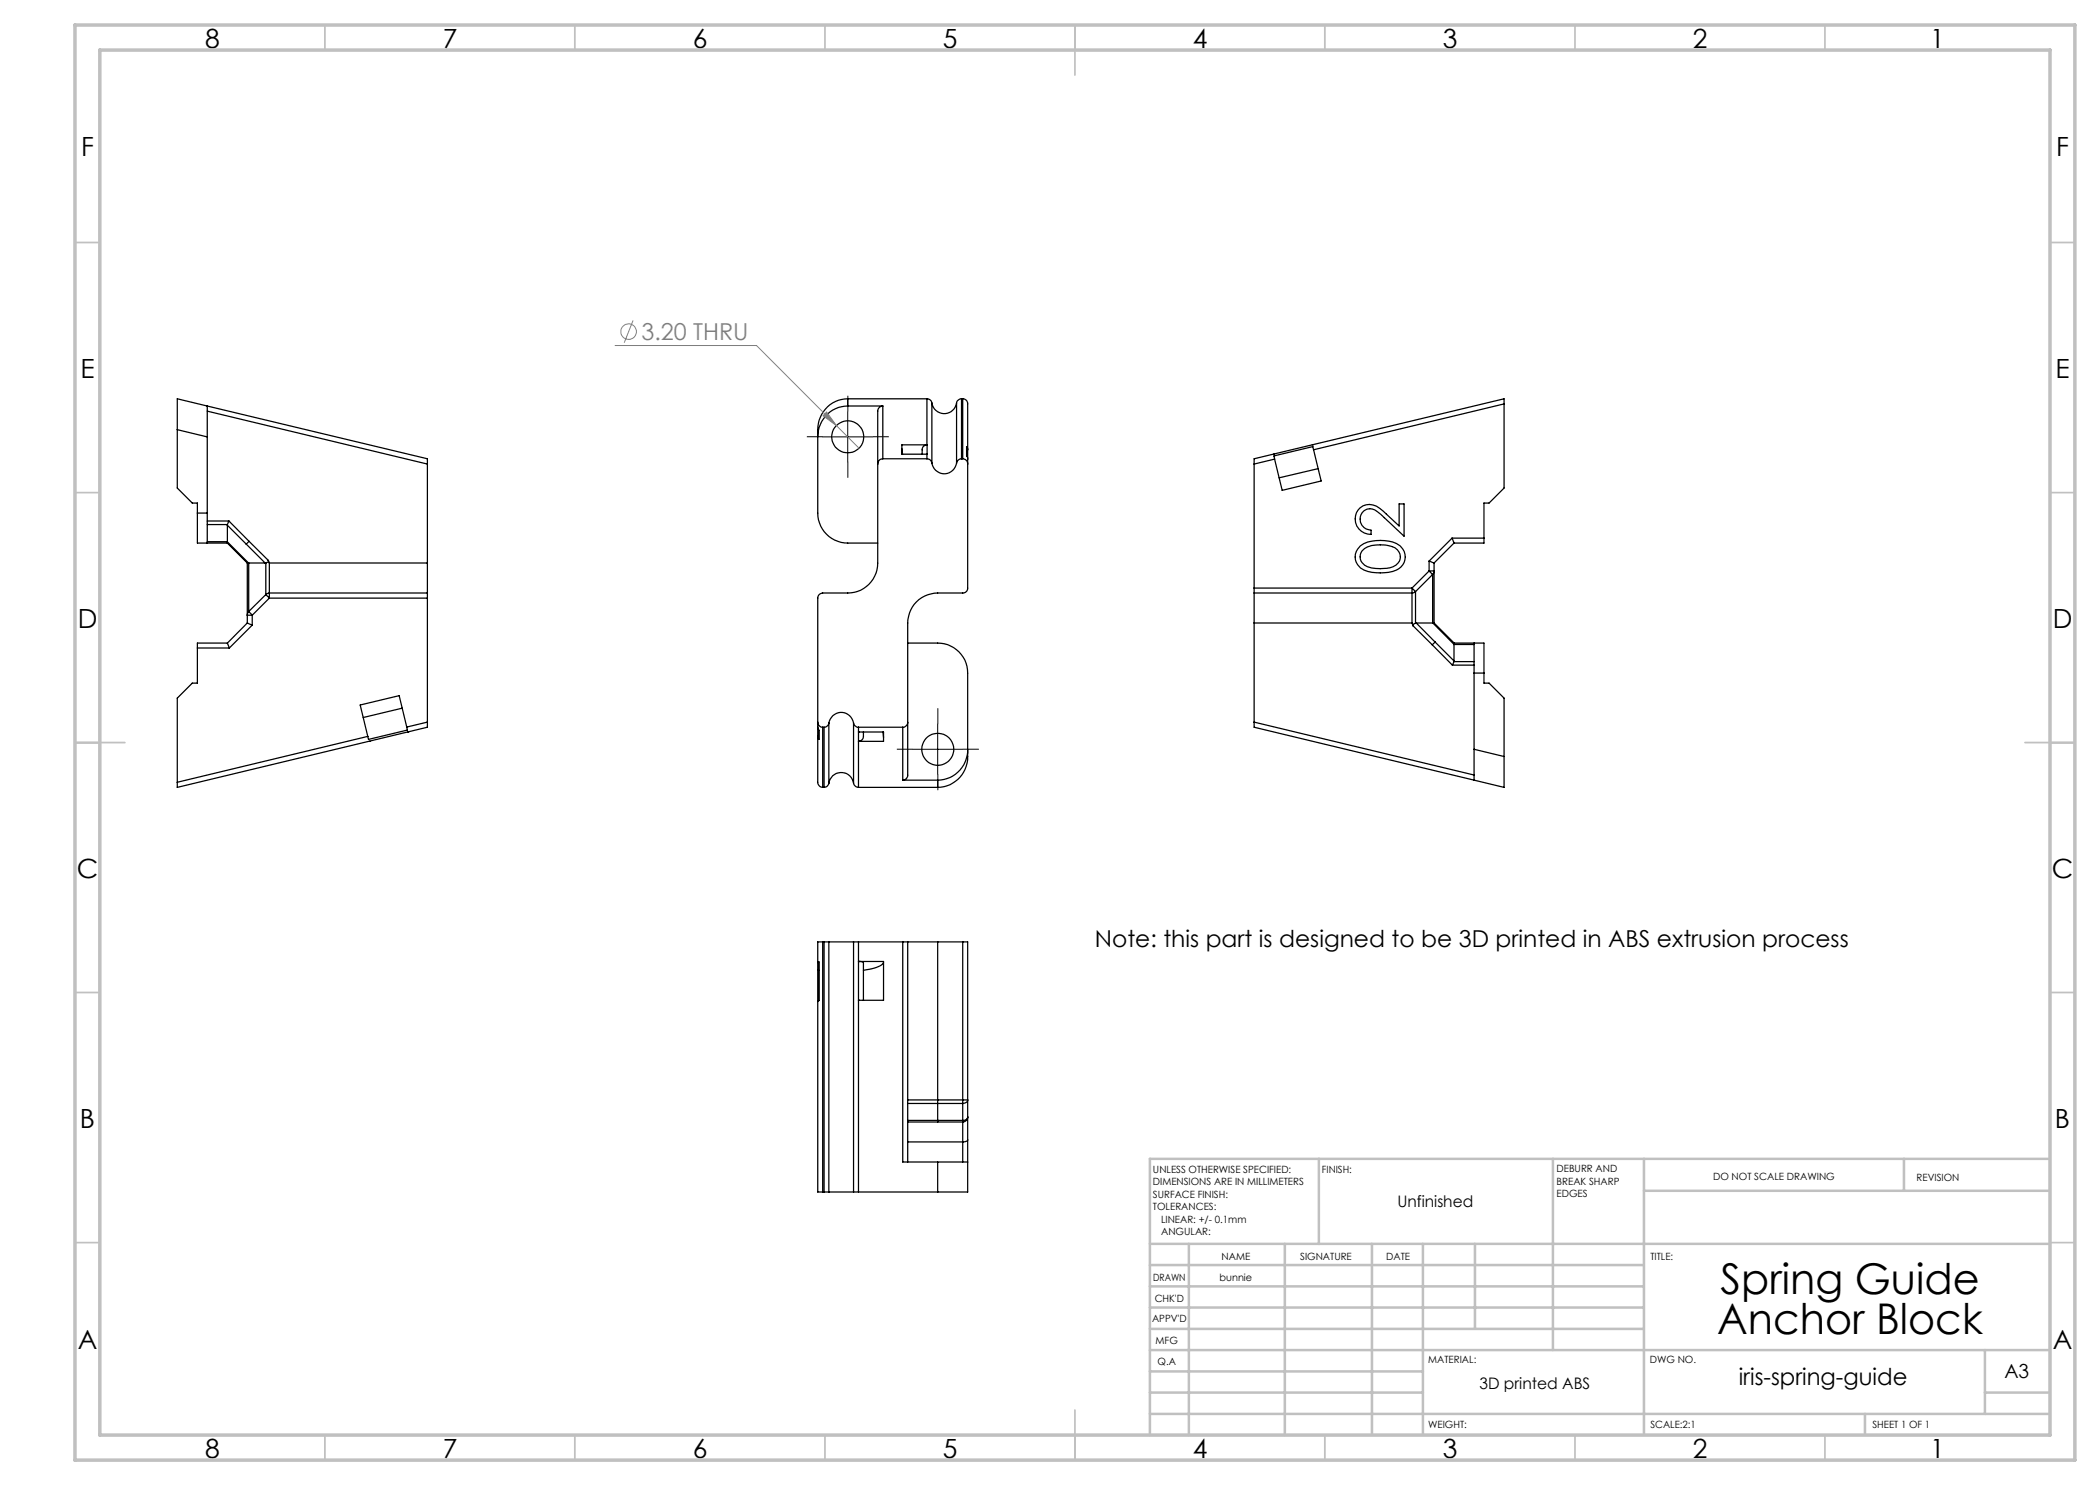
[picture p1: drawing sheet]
<svg xmlns="http://www.w3.org/2000/svg" width="420mm" height="297mm" viewBox="0 0 420 297" stroke-linecap="round" stroke-linejoin="round" font-family="sans-serif">
<g fill="none" stroke="#000" stroke-width=".25">
<path d="M169.5 79.8a6.1 6.1 0 0 0-6 6.1v16.7a6 6 0 0 0 6 6h6M169.5 79.8v1.4M169.5 79.8h15.9M185.4 79.8a.97 .97 0 0 1 1 .8M185.4 79.8v12M192.3 79.8a1.05 1.05 0 0 0-1 .8M192.3 79.8h.2M192.3 79.8v12M192.5 79.8a.97 .97 0 0 1 1 1v36.8a.96 .96 0 0 1-1 1h-5a6 6 0 0 0-6 6v30.4a.96 .96 0 0 1-.9 1M192.5 79.8v12M35.5 85.9v-6.1l50 12v1M35.5 85.9v11.7l3 3h1v2"/>
<path d="M35.5 85.9l6 1.5M41.5 81.2v6.2M41.5 87.4v15.2M41.5 82.2l44 10.6M85.5 92.8v19.8M169.5 81.2a6.1 6.1 0 0 0-6 6.2M169.5 81.2h7.1M176.6 81.2a1.02 1.02 0 0 0-1.1 1v30.4a6 6 0 0 1-6 6h-5a1.02 1.02 0 0 0-1 1v36.9a1.08 1.08 0 0 0 1 1M176.6 91.8a1.02 1.02 0 0 0-1.1 1M176.6 91.8h8.8M176.6 81.2v10.6M180.4 89.7l.1 1.1"/>
<path d="M184.4 90.8v-.8a.95 .95 0 0 1 1-1h-5v1.8h5M185.4 91.8a.97 .97 0 0 1 1 .8M185.4 90.8h.1M186.4 92.6a2.5 2.5 0 0 0 2.4 2.2 2.5 2.5 0 0 0 2.5-2.2M186.4 80.6a2.5 2.5 0 0 0 2.4 2.1 2.5 2.5 0 0 0 2.5-2.1M186.4 80.6v12M191.3 80.6v12M192.3 91.8a1.04 1.04 0 0 0-1 .8M192.3 91.8h.2M192.5 91.8a1.03 1.03 0 0 1 1 1M193.5 90l-.2-.7v1.9l.2 .6M250.8 92.8v24.8"/>
<path d="M254.7 90.8h.1M254.9 91.8l-4.1 1M262.5 89h.1M262.7 90l-.1-.7-7.8 1.9 .1 .6M262.7 90l1.5 6.2-7.8 1.9-1.5-6.3M263.6 93.7l-7.8 1.9M300.8 80.8v-1l-50 12v1M300.8 80.8v16.8l-3 3h-1v7M300.8 80.8l-38.1 9.2M39.5 102.6v6h6M39.5 102.6h2M41.5 102.6v6"/>
<path d="M41.5 104.2h4.3M41.5 104.9h4M41.5 108.3h4M45.5 104.9v.2M45.5 108.3v.1M45.5 108.4v.2M45.5 105.1l7.5 7.5M45.5 105.1v3.2M45.5 108.4l4.2 4.2M45.5 108.6l4 4M45.8 104.2l-.3 .7M45.8 104.2l4 4.1"/>
<path d="M49.5 112.6h.2M49.5 112.6v10.4M49.7 112.6h3.5M49.7 112.6v9.7M49.8 108.3l-.6 .5M49.8 108.3l3.9 3.8M53.2 118.9l.7 .7M53.2 112.6v6.3M53.2 118.9l-3.5 3.4M53.7 112.1l.2 .5M53.7 112.1v.2l-.5 .3M53.9 118.6l-.7 .3"/>
<path d="M53.9 118.6v1M53.9 112.6v6M53.9 118.6h31.6M53.9 119.6l-3.5 3.4M53.9 119.6h31.6M53.9 112.6h31.6M85.5 118.6v1M85.5 112.6v6M85.5 119.6v24.8M250.8 117.6v1M250.8 118.6v6M250.8 118.6h31.6"/>
<path d="M250.8 117.6h31.6M272 101.6a3 3 0 0 1 3.9 .1l3.9 3.5v-4.4h1v6.4l-3.9-3.7a4.9 4.9 0 0 0-3-1.8 2.16 2.16 0 0 0-1.9 2.3 2.16 2.16 0 0 0 2.2 2v.9a3.1 3.1 0 0 1-2.9-1.9 3.1 3.1 0 0 1 .7-3.4zM272.1 109.2a7.8 7.8 0 0 1 7.9 0 2.94 2.94 0 0 1 .9 3 2.94 2.94 0 0 1-2.4 2.1 8.9 8.9 0 0 1-6.4-.7 2.86 2.86 0 0 1 0-4.4zM272.5 110.1a5.4 5.4 0 0 1 4.6-1.1 3.6 3.6 0 0 1 2.7 1.4 2.15 2.15 0 0 1-1.8 3.2l-1.3 .1a5 5 0 0 1-4.2-1.1 1.96 1.96 0 0 1 0-2.5zM282.4 117.6l.7 .7M282.4 117.6v1M282.4 118.6v6M283.1 118.3l-.7 .3M283.1 118.3v6.3M285.8 112.2l1 .4M285.8 114.2l.7 .7M285.8 114.2h1"/>
<path d="M285.8 112.2v2M285.8 114.2l-3.4 3.4M286.5 114.9v9.7M286.5 114.9l-3.4 3.4M286.8 114.2l-.3 .7M286.8 114.2v10.4M286.8 112.6v1.6M290.4 107.6l.4 1M290.4 107.6h6.4M290.4 107.6l-4.6 4.6M290.8 108.6l-4 4M296.8 107.6v1h-6"/>
<path d="M39.5 129.6v7h-1l-3 3v16.9M39.5 129.6h6.4M45.5 128.6l.4 1M45.5 128.6h-6v1M49.5 124.6l.9 .4M49.5 123h.9M49.5 124.6l-4 4M49.5 123v1.6M49.7 122.3l-.2 .7M49.7 122.3l.7 .7M50.4 125l-4.5 4.6M50.4 123v2"/>
<path d="M181.5 128.6h6a6 6 0 0 1 6 6v16.7a6.1 6.1 0 0 1-6 6.2M250.8 124.6v19.8M250.8 124.6h31.6M282.4 124.6l.2 .6M282.6 125.2l3.9 3.8M283.1 124.6l-.5 .4v.2M283.2 124.6h-.1M283.2 124.6h3.4M283.2 124.6l3.8 3.8M286.5 129l4 4M286.6 124.6h.2M286.6 124.6l4.2 4.3"/>
<path d="M286.8 124.6l4 4v.3M287 128.4l-.5 .6M287 128.4l3.8 3.8M290.5 133h4.3M290.8 128.6h6v6M290.8 132.3l-.3 .7M290.8 132.2v.1M290.8 128.9h.1M290.8 132.3h4M290.8 128.9v3.3M290.8 128.9h4M294.8 128.6v6"/>
<path d="M294.8 134.6v15.3M294.8 134.6h2M296.8 134.6v2h1l3 3v11.7M73.6 147.3l-38.1 9.2M73.8 148.3h.1M80.4 141.6l-7.8 1.9M81.4 145.4l.1 .6-7.8 1.9-.1-.6M81.4 145.4l-1.6-6.3-7.8 1.9 1.6 6.3M81.6 146.4h.1M85.5 144.4v1l-50 12.1v-1M85.5 144.4l-4.1 1M163.5 145.4l.3 .6v1.9l-.3-.6"/>
<path d="M163.5 144.4a1.02 1.02 0 0 0 1 1M164.5 145.4h.3M164.5 157.5h.3M164.5 145.4v12.1M164.8 145.4v12.1M165.8 144.6a2.5 2.5 0 0 1 2.4-2.1 2.5 2.5 0 0 1 2.5 2.1M165.8 144.6a.97 .97 0 0 1-1 .8M165.8 156.6a2.5 2.5 0 0 1 2.4-2.1 2.5 2.5 0 0 1 2.5 2.1M165.8 156.6a.97 .97 0 0 1-1 .9M165.8 144.6v12M170.7 144.6a1.05 1.05 0 0 0 1 .8M170.7 156.6a1.05 1.05 0 0 0 1 .9"/>
<path d="M170.7 144.6v12M171.7 146.4h.1M171.7 148.3h.1M171.7 146.4h5v1.9h-5M171.7 145.4v12.1M171.7 145.4h8.9M171.7 157.5h15.8M172.7 146.4v.9a1.02 1.02 0 0 1-1 1M176.6 146.4l.1 1.1M180.6 145.4v10.6M180.6 156h6.9M181.5 144.4a.96 .96 0 0 1-.9 1"/>
<path d="M187.5 156v1.5M193.5 149.9a6.1 6.1 0 0 1-6 6.1M250.8 144.4v1l50 12.1v-6.2M250.8 144.4l44 10.6M294.8 149.9v6.1M294.8 149.9l6 1.4M163.5 192.5l.3-.1v7.7l-.3 .2M163.5 194l.3 .1M164.5 188.4h-1v50h1M164.5 188.4v50M164.5 188.4h.3M164.8 188.4h1"/>
<path d="M164.8 188.4v50M165.8 188.4h4.9M165.8 188.4v50M170.7 188.4h1M170.7 188.4v50M171.7 192.3h.1M171.7 192.3l1 .2v7.6M171.7 192.3h5v7.8h-5M171.7 188.4v50M171.7 188.4h8.9M176.7 192.5a3.2 3.2 0 0 1-2.4 1.3l-1.6 .3M180.6 188.4h.9"/>
<path d="M180.6 188.4v44h6.9M181.5 188.4h6M181.5 188.4v44M187.5 188.4v31.6M187.5 188.4h5M192.5 188.4h1v50h-6M192.5 188.4v31.6M171.7 200.1h.1M181.5 220h6M187.5 220v.7M187.5 220h5M192.5 220h1a.59 .59 0 0 1-.7 .7h-.3"/>
<path d="M192.5 220v.7M164.5 238.4h.3M164.8 238.4h1M165.8 238.4h4.9M170.7 238.4h1M171.7 238.4h15.8M181.5 224.4h6M181.5 220.7h6M181.5 224.1h6M187.5 232.4h6M187.5 224.1v.3M187.5 220.7v3.4"/>
<path d="M187.5 232.4v6M187.5 220.7h5M187.5 224.1h5M187.5 224.4h5M192.5 224.1a.82 .82 0 0 0 1-.7 1.02 1.02 0 0 1-1 1M192.5 224.1v.3M192.5 220.7v3.4M192.5 224.4v8M193.5 228a.79 .79 0 0 1-1 .4h-11"/>
<circle cx="169.6" cy="87.4" r="3.2"/>
<circle cx="187.5" cy="149.9" r="3.2"/>
</g>
<g fill="none" stroke="#808080" stroke-width=".2">
<path d="M123 69.1h28.3l16 16M126.6 64.1l-1.8 4.4M165.3 82.4l2 2.7-2.7-2zM167.3 85.1l4.5 4.5"/>
<circle cx="125.7" cy="66.3" r="1.56"/>
</g>
<path d="M164.6 87.4h-3.2M169.6 82.4v-3.2M169.6 92.4v3.2M174.6 87.4h3.2M182.6 149.8h-3.2M187.6 144.8v-3.2M187.6 154.8v3.2M192.6 149.8h3.2" fill="none" stroke="#000" stroke-width=".2" stroke-dasharray="15.2 1.3 1.3 1.3" stroke-linecap="butt"/>
<path d="M164.5 87.4h10.1M169.5 82.4v10M182.6 149.9h9.9M187.5 144.8v10.1" fill="none" stroke="#000" stroke-width=".2"/>
<g fill="none" stroke="#c0c0c0" stroke-width=".35">
<path d="M65 5v5M115 5v5M165 5v5M215 5v10M265 5v5M315 5v5M365 5v5M15 48.5h5M410 48.5h5M15 98.5h5M410 98.5h5M15 148.5h10"/>
<path d="M405 148.5h10M15 198.5h5M410 198.5h5M15 248.5h5M410 248.5h5M65 287v5M115 287v5M165 287v5M215 282v10M265 287v5M315 287v5M365 287v5"/>
</g>
<g fill="none" stroke="#c0c0c0" stroke-width=".5">
<path d="M263.8 231.8v17M310.6 231.8v38.2M328.8 231.8v55.2M328.8 238.2h81.2M380.8 231.8v6.4M410 231.8h-180v55.2M230 248.8h180M230 257.3h98.8M230 253h98.8M237.8 248.8v38.2M257 248.8v38.2M274.4 248.8v38.2"/>
<path d="M284.6 248.8v38.2M295 248.8v17M230 265.8h98.8M230 261.5h98.8M230 278.5h54.6M230 274.3h54.6M230 270h180M397 278.5h13M397 270v12.8M230 282.8h180M373 282.8v4.2"/>
</g>
<path d="M15 5h400v287h-400zM20 10h390v277h-390z" fill="none" stroke="#c0c0c0" stroke-width=".7"/>
<path d="M165.3 82.4l2 2.7-2.7-2z" fill="#808080"/>
<g font-size="8.5">
<text x="344.1" y="258.8">Spring Guide</text>
<text x="343.4" y="266.9">Anchor Block</text>
</g>
<g font-size="5.3">
<text x="41" y="9.5">8</text>
<text x="88.5" y="9.5">7</text>
<text x="138.5" y="9.5">6</text>
<text x="188.5" y="9.5">5</text>
<text x="238.5" y="9.5">4</text>
<text x="288.5" y="9.5">3</text>
<text x="338.5" y="9.5">2</text>
<text x="386" y="9.5">1</text>
<text x="16.2" y="31.3">F</text>
<text x="411.2" y="31.3">F</text>
<text x="16.1" y="75.5">E</text>
<text x="411.1" y="75.5">E</text>
<text x="15.5" y="125.5">D</text>
<text x="410.5" y="125.5">D</text>
<text x="15.4" y="175.5">C</text>
<text x="410.4" y="175.5">C</text>
<text x="16" y="225.5">B</text>
<text x="411" y="225.5">B</text>
<text x="15.5" y="269.8">A</text>
<text x="410.5" y="269.8">A</text>
<text x="41" y="291.5">8</text>
<text x="88.5" y="291.5">7</text>
<text x="138.5" y="291.5">6</text>
<text x="188.5" y="291.5">5</text>
<text x="238.5" y="291.5">4</text>
<text x="288.5" y="291.5">3</text>
<text x="338.5" y="291.5">2</text>
<text x="386" y="291.5">1</text>
</g>
<text font-size="4.7" fill="#808080" x="128.3" y="68">3.20 THRU</text>
<g font-size="4.7">
<text x="219" y="189.4">Note: this part is designed to be 3D printed in ABS extrusion process</text>
<text x="347.8" y="277">iris-spring-guide</text>
</g>
<text font-size="3.9" x="400.9" y="275.5">A3</text>
<g font-size="3.2">
<text x="279.5" y="241.4">Unfinished</text>
<text x="295.9" y="277.9">3D printed ABS</text>
</g>
<g font-size="2">
<text x="230.6" y="234.6">UNLESS OTHERWISE SPECIFIED:</text>
<text x="230.6" y="237.1">DIMENSIONS ARE IN MILLIMETERS</text>
<text x="230.6" y="239.6">SURFACE FINISH:</text>
<text x="264.4" y="234.6">FINISH:</text>
<text x="311.3" y="234.5">DEBURR AND</text>
<text x="311.3" y="237">BREAK SHARP</text>
<text x="311.3" y="239.5">EDGES</text>
<text x="342.6" y="236">DO NOT SCALE DRAWING</text>
<text x="383.3" y="236.2">REVISION</text>
<text x="230.6" y="242.1">TOLERANCES:</text>
<text x="232.2" y="244.6">LINEAR: +/- 0.1mm</text>
<text x="232.2" y="247.1">ANGULAR:</text>
<text x="244.3" y="252">NAME</text>
<text x="260" y="251.9">SIGNATURE</text>
<text x="277.2" y="251.9">DATE</text>
<text x="330.1" y="251.9">TITLE:</text>
<text x="230.6" y="256.1">DRAWN</text>
<text x="243.9" y="256.1">bunnie</text>
<text x="230.9" y="260.3">CHK'D</text>
<text x="230.4" y="264.4">APPV'D</text>
<text x="231.1" y="268.8">MFG</text>
<text x="231.5" y="273">Q.A</text>
<text x="285.6" y="272.5">MATERIAL:</text>
<text x="330" y="272.5">DWG NO.</text>
<text x="285.6" y="285.5">WEIGHT:</text>
<text x="330.1" y="285.6">SCALE:2:1</text>
<text x="374.5" y="285.6">SHEET 1 OF 1</text>
</g>
</svg>
